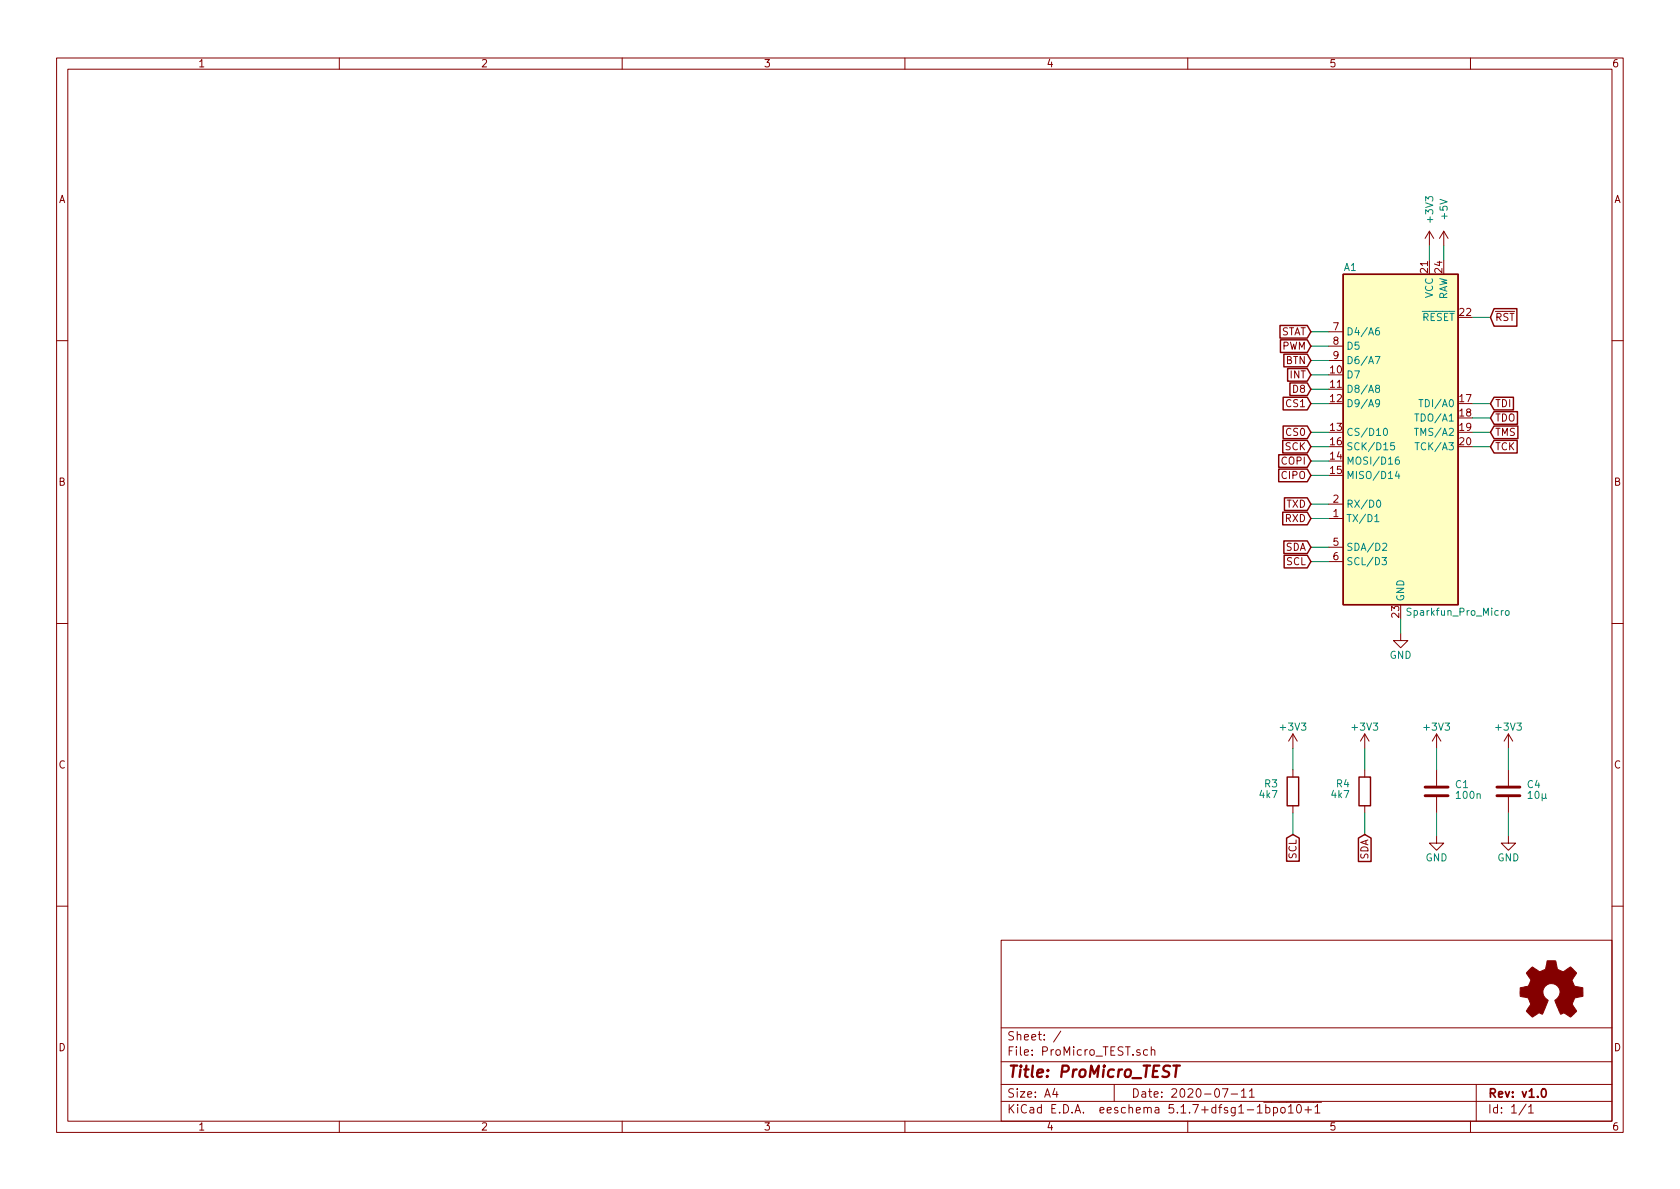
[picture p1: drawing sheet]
EESchema Schematic File Version 4
EELAYER 30 0
EELAYER END
$Descr A4 11693 8268
encoding utf-8
Sheet 1 1
Title "ProMicro_TEST"
Date "2020-07-11"
Rev "v1.0"
Comp ""
Comment1 ""
Comment2 ""
Comment3 ""
Comment4 ""
$EndDescr
Wire Wire Line
	9950 1700 9950 1800
Wire Wire Line
	9000 5200 9000 5350
Wire Wire Line
	9000 5650 9000 5800
Wire Wire Line
	9500 5200 9500 5350
Wire Wire Line
	9500 5650 9500 5800
Wire Wire Line
	10000 5200 10000 5350
Wire Wire Line
	10500 5200 10500 5350
Wire Wire Line
	10000 5650 10000 5810
Wire Wire Line
	10500 5650 10500 5810
Text GLabel 9000 5800 3    50   Input ~ 0
SCL
Text GLabel 9500 5800 3    50   Input ~ 0
SDA
$Comp
L power:+3V3 #PWR0102
U 1 1
P 9950 1700
F 0 "#PWR0102" H 9950 1550 50  0001 C CNN
F 1 "+3V3" V 9950 1950 50  0000 C CNN
F 2 "" H 9950 1700 50  0001 C CNN
F 3 "" H 9950 1700 50  0001 C CNN
	1    9950 1700
	1    0    0    -1  
$EndComp
$Comp
L power:+3V3 #PWR0112
U 1 1
P 9000 5200
F 0 "#PWR0112" H 9000 5050 50  0001 C CNN
F 1 "+3V3" H 9000 5350 50  0000 C CNN
F 2 "" H 9000 5200 50  0001 C CNN
F 3 "" H 9000 5200 50  0001 C CNN
	1    9000 5200
	1    0    0    -1  
$EndComp
$Comp
L power:+3V3 #PWR0111
U 1 1
P 9500 5200
F 0 "#PWR0111" H 9500 5050 50  0001 C CNN
F 1 "+3V3" H 9500 5350 50  0000 C CNN
F 2 "" H 9500 5200 50  0001 C CNN
F 3 "" H 9500 5200 50  0001 C CNN
	1    9500 5200
	1    0    0    -1  
$EndComp
$Comp
L power:+3V3 #PWR0103
U 1 1
P 10000 5200
F 0 "#PWR0103" H 10000 5050 50  0001 C CNN
F 1 "+3V3" H 10000 5350 50  0000 C CNN
F 2 "" H 10000 5200 50  0001 C CNN
F 3 "" H 10000 5200 50  0001 C CNN
	1    10000 5200
	1    0    0    -1  
$EndComp
$Comp
L power:+3V3 #PWR0110
U 1 1
P 10500 5200
F 0 "#PWR0110" H 10500 5050 50  0001 C CNN
F 1 "+3V3" H 10500 5350 50  0000 C CNN
F 2 "" H 10500 5200 50  0001 C CNN
F 3 "" H 10500 5200 50  0001 C CNN
	1    10500 5200
	1    0    0    -1  
$EndComp
$Comp
L power:GND #PWR0101
U 1 1
P 9750 4400
F 0 "#PWR0101" H 9750 4150 50  0001 C CNN
F 1 "GND" H 9750 4250 50  0000 C CNN
F 2 "" H 9750 4400 50  0001 C CNN
F 3 "" H 9750 4400 50  0001 C CNN
	1    9750 4400
	1    0    0    -1  
$EndComp
$Comp
L power:GND #PWR0104
U 1 1
P 10000 5810
F 0 "#PWR0104" H 10000 5560 50  0001 C CNN
F 1 "GND" H 10000 5660 50  0000 C CNN
F 2 "" H 10000 5810 50  0001 C CNN
F 3 "" H 10000 5810 50  0001 C CNN
	1    10000 5810
	1    0    0    -1  
$EndComp
$Comp
L power:GND #PWR0109
U 1 1
P 10500 5810
F 0 "#PWR0109" H 10500 5560 50  0001 C CNN
F 1 "GND" H 10500 5660 50  0000 C CNN
F 2 "" H 10500 5810 50  0001 C CNN
F 3 "" H 10500 5810 50  0001 C CNN
	1    10500 5810
	1    0    0    -1  
$EndComp
$Comp
L Device:R R3
U 1 1
P 9000 5500
F 0 "R3" H 9100 5450 50  0000 L CNN
F 1 "4k7" H 9100 5525 50  0000 L CNN
F 2 "Resistor_SMD:R_0402_1005Metric" V 8930 5500 50  0001 C CNN
F 3 "~" H 9000 5500 50  0001 C CNN
F 4 "RC0402FR-074K7L" H 9000 5500 50  0001 C CNN "MPN"
	1    9000 5500
	-1   0    0    1   
$EndComp
$Comp
L Device:R R4
U 1 1
P 9500 5500
F 0 "R4" H 9600 5450 50  0000 L CNN
F 1 "4k7" H 9600 5525 50  0000 L CNN
F 2 "Resistor_SMD:R_0402_1005Metric" V 9430 5500 50  0001 C CNN
F 3 "~" H 9500 5500 50  0001 C CNN
F 4 "RC0402FR-074K7L" H 9500 5500 50  0001 C CNN "MPN"
F 5 "C105871" H 9500 5500 50  0001 C CNN "lcsc#"
	1    9500 5500
	-1   0    0    1   
$EndComp
$Comp
L Device:C C1
U 1 1
P 10000 5500
F 0 "C1" H 10125 5550 50  0000 L CNN
F 1 "100n" H 10125 5475 50  0000 L CNN
F 2 "Capacitor_SMD:C_0402_1005Metric" H 10038 5350 50  0001 C CNN
F 3 "~" H 10000 5500 50  0001 C CNN
	1    10000 5500
	1    0    0    -1  
$EndComp
$Comp
L Device:C C4
U 1 1
P 10500 5500
F 0 "C4" H 10625 5550 50  0000 L CNN
F 1 "10µ" H 10625 5475 50  0000 L CNN
F 2 "Capacitor_SMD:C_0603_1608Metric" H 10538 5350 50  0001 C CNN
F 3 "~" H 10500 5500 50  0001 C CNN
	1    10500 5500
	1    0    0    -1  
$EndComp
$Comp
L Graphic:Logo_Open_Hardware_Small LOGO1
U 1 1
P 10800 6900
F 0 "LOGO1" H 10800 7175 50  0001 C CNN
F 1 "Logo_Open_Hardware_Small" H 10800 6675 50  0001 C CNN
F 2 "Symbol:OSHW-Symbol_6.7x6mm_SilkScreen" H 10800 6900 50  0001 C CNN
F 3 "" H 10800 6900 50  0001 C CNN
	1    10800 6900
	1    0    0    -1  
$EndComp
Text GLabel 9125 3900 0    50   Input ~ 0
SCL
Text GLabel 9125 3800 0    50   Input ~ 0
SDA
$Comp
L MCU_Module:Sparkfun_Pro_Micro A1
U 1 1
P 9750 3000
F 0 "A1" H 9400 4150 50  0000 C CNN
F 1 "Sparkfun_Pro_Micro" H 10150 1750 50  0000 C CNN
F 2 "Module:Sparkfun_Pro_Micro" H 9850 1650 50  0001 L CNN
F 3 "https://cdn.sparkfun.com/datasheets/Dev/Arduino/Boards/Pro_Micro_v13b.pdf" H 9750 2200 50  0001 C CNN
	1    9750 3000
	1    0    0    -1  
$EndComp
Wire Wire Line
	10050 1700 10050 1800
$Comp
L power:+5V #PWR01
U 1 1
P 10050 1700
F 0 "#PWR01" H 10050 1550 50  0001 C CNN
F 1 "+5V" V 10050 1950 50  0000 C CNN
F 2 "" H 10050 1700 50  0001 C CNN
F 3 "" H 10050 1700 50  0001 C CNN
	1    10050 1700
	1    0    0    -1  
$EndComp
Wire Wire Line
	9750 4400 9750 4300
Text GLabel 9125 3500 0    50   Input ~ 0
TXD
Text GLabel 9125 3600 0    50   Input ~ 0
RXD
Wire Wire Line
	9125 3900 9250 3900
Wire Wire Line
	9250 3800 9125 3800
Text GLabel 9125 3200 0    50   Input ~ 0
COPI
Text GLabel 9125 3300 0    50   Input ~ 0
CIPO
Text GLabel 9125 3000 0    50   Input ~ 0
CS0
Text GLabel 9125 3100 0    50   Input ~ 0
SCK
Wire Wire Line
	9125 3600 9250 3600
Wire Wire Line
	9250 3500 9125 3500
Wire Wire Line
	9125 3300 9250 3300
Wire Wire Line
	9250 3200 9125 3200
Wire Wire Line
	9125 3100 9250 3100
Wire Wire Line
	9250 3000 9125 3000
Text GLabel 10375 2200 2    50   Input ~ 0
~RST
Wire Wire Line
	10375 2200 10250 2200
Text GLabel 9125 2400 0    50   Input ~ 0
PWM
Text GLabel 9125 2500 0    50   Input ~ 0
BTN
Text GLabel 9125 2600 0    50   Input ~ 0
INT
Text GLabel 9125 2700 0    50   Input ~ 0
D8
Text GLabel 9125 2800 0    50   Input ~ 0
CS1
Text GLabel 9125 2300 0    50   Input ~ 0
STAT
Wire Wire Line
	9125 2800 9250 2800
Wire Wire Line
	9250 2700 9125 2700
Wire Wire Line
	9125 2600 9250 2600
Wire Wire Line
	9250 2500 9125 2500
Wire Wire Line
	9125 2400 9250 2400
Wire Wire Line
	9250 2300 9125 2300
Text GLabel 10375 2900 2    50   Input ~ 0
TDO
Text GLabel 10375 2800 2    50   Input ~ 0
TDI
Text GLabel 10375 3100 2    50   Input ~ 0
TCK
Text GLabel 10375 3000 2    50   Input ~ 0
TMS
Wire Wire Line
	10250 3100 10375 3100
Wire Wire Line
	10375 3000 10250 3000
Wire Wire Line
	10250 2900 10375 2900
Wire Wire Line
	10375 2800 10250 2800
$EndSCHEMATC
